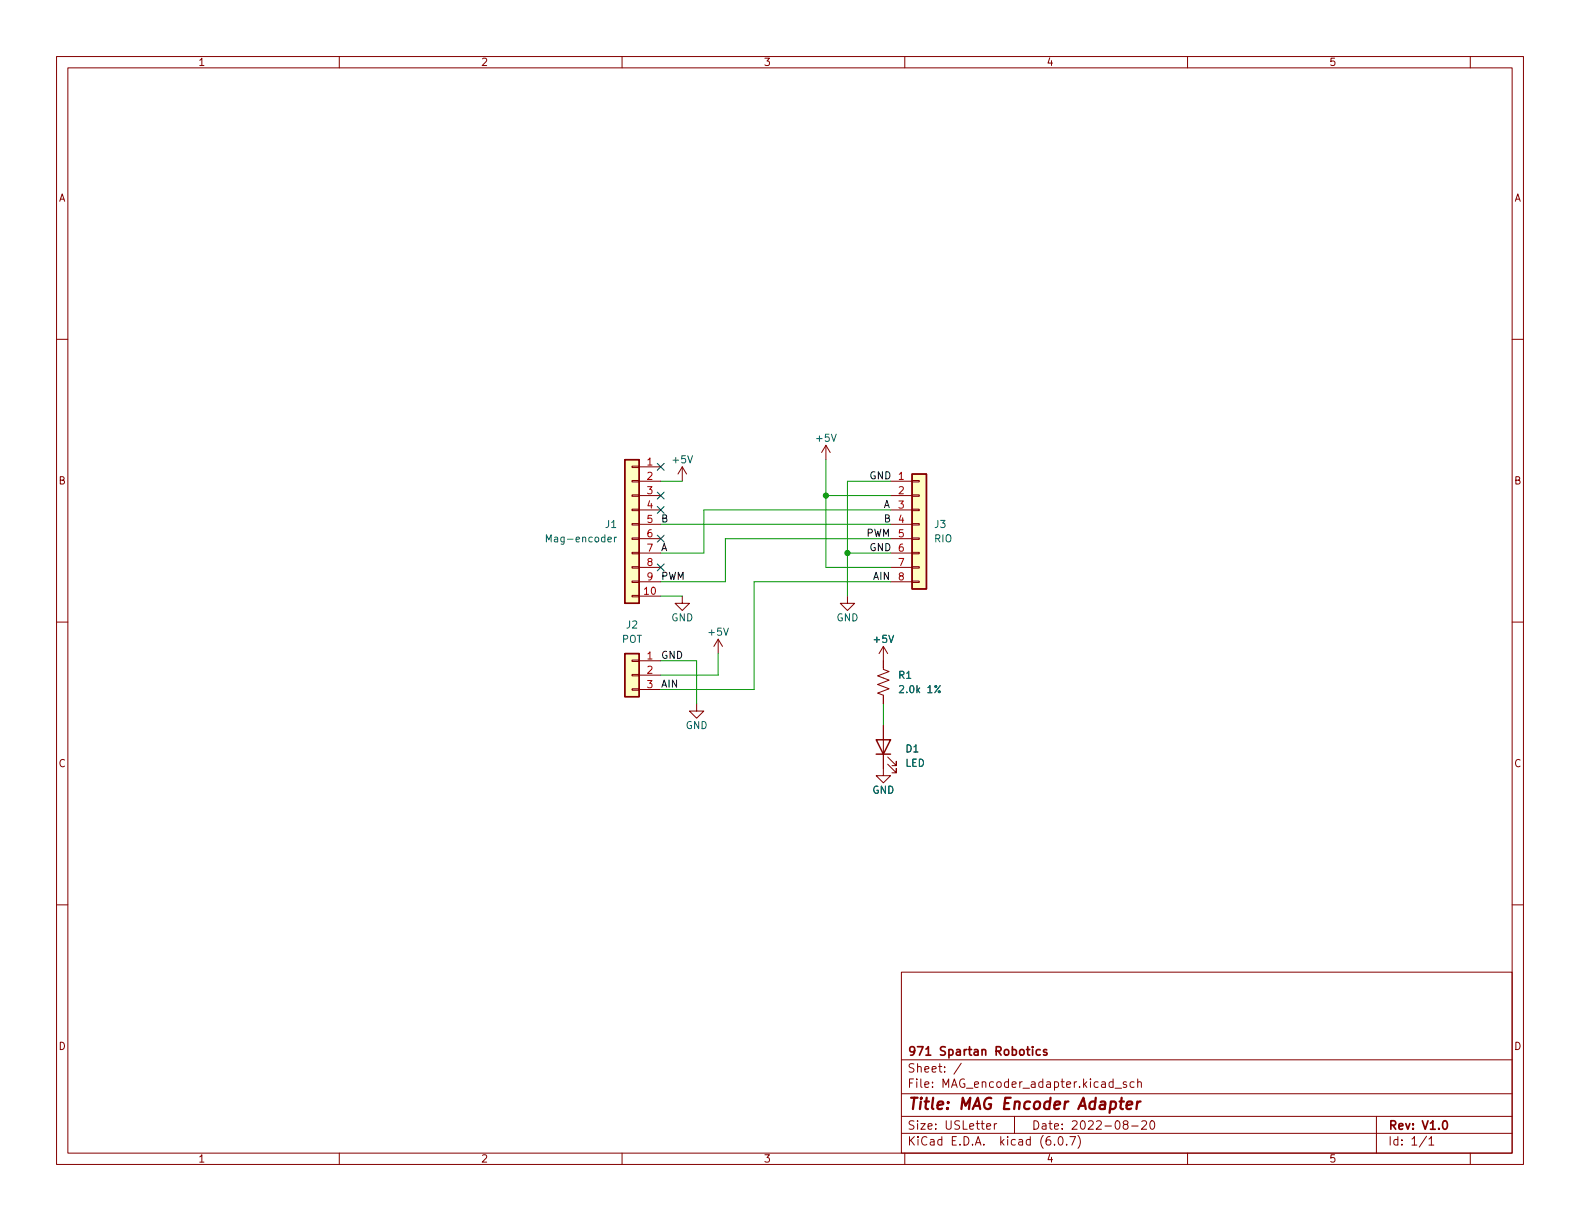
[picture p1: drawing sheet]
<svg xmlns="http://www.w3.org/2000/svg" width="279mm" height="216mm" viewBox="0 0 279 216" stroke-linecap="round" stroke-linejoin="round" font-family="sans-serif">
<g fill="none" stroke="#840000" stroke-width=".18">
<path d="M10 10h259.4v195.9h-259.4zM12 12h255.4v191.9h-255.4zM60 10v2M110 10v2M160 10v2M210 10v2M260 10v2M10 60h2M267.4 60h2M146 78.7l-.7 1.3M146 78.7v2.6M146 78.7l.8 1.3"/>
<path d="M111.8 97.7h1.2v.2h-1.2zM111.8 95.1h1.2v.3h-1.2zM111.8 92.6h1.2v.2h-1.2zM111.8 90h1.2v.3h-1.2zM111.8 87.5h1.2v.3h-1.2zM111.8 85h1.2v.2h-1.2zM111.8 82.4h1.2v.3h-1.2zM113 82.6h3.8M113 85.1h3.8M113 87.6h3.8M113 90.2h3.8M113 92.7h3.8"/>
<path d="M113 95.3h3.8M113 97.8h3.8M120.6 82.6l-.7 1.2M120.6 82.6v2.5M120.6 82.6l.8 1.2M157.5 85.1h3.8M157.5 87.6h3.8M157.5 90.2h3.8M157.5 92.7h3.8M157.5 95.3h3.8M157.5 97.8h3.8M161.3 97.7h1.3v.2h-1.3z"/>
<path d="M161.3 95.1h1.3v.3h-1.3zM161.3 92.6h1.3v.2h-1.3zM161.3 90h1.3v.3h-1.3zM161.3 87.5h1.3v.3h-1.3zM161.3 85h1.3v.2h-1.3zM10 110h2M111.8 105.3h1.2v.2h-1.2zM111.8 102.7h1.2v.3h-1.2zM111.8 100.2h1.2v.3h-1.2zM111.8 119.3h1.2v.2h-1.2zM111.8 116.7h1.2v.3h-1.2zM113 105.4h3.8"/>
<path d="M113 100.3h3.8M113 102.9h3.8M113 116.8h3.8M113 119.4h3.8M120.6 105.4v1.3h1.3l-1.3 1.3-1.2-1.3h1.2M127 113l-.8 1.3M127 113v2.6M127 113l.8 1.3M149.9 105.4v1.3h1.2l-1.2 1.3-1.3-1.3h1.3M156.2 114.3v4.1l1 .3-2 .8 2 .8-2 .7 2 .8-2 .8 1 .3v1.6M156.2 114.3l-.8 1.3M156.2 114.3l.8 1.3"/>
<path d="M157.5 100.3h3.8M157.5 102.9h3.8M161.3 102.7h1.3v.3h-1.3zM161.3 100.2h1.3v.3h-1.3zM267.4 110h2M111.8 121.8h1.2v.2h-1.2zM113 121.9h3.8M123.2 124.5v1.2h1.3l-1.3 1.3-1.3-1.3h1.3M156.2 128.3v8.9h1.3l-1.3 1.2-1.3-1.2h1.3M157 135.1l1.5 1.6v-.8v.8h-.8M157 133.9l1.5 1.5v-.8v.8h-.8M10 160h2"/>
<path d="M267.4 160h2M159.4 171.9h108v32h-108zM159.4 197.4h108M159.4 193.4h108M159.4 187.4h108M170 188l-1.3 1.9M174.5 199.2l.7-.2-.1-.3h-.4l-.2 .2v.7h.6M175.8 198.7v1M176.3 198.7h-.3l-.2 .3M179.4 197.4v3M197.2 192.4h1.1M198.9 198.8l-.3-.3 .1-.2 .2-.1h.4l.2 .3-.1 .2-.6 .2-.2 .2 .1 .4 .2 .2 .4-.1 .2-.2-.1-.4-.2-.2"/>
<path d="M199.2 191.4l-.4-.1-.2 .2 .1 .2 .5 .2v.3h-.6M200.1 199.1h1.2M200.5 191.4l-.4-.1-.3 .3v.4l.2 .2h.5M201.2 191.4l.2-.1 .4 .1v.9M201.2 190.8v1.5M201.9 198.3l.6-.1 .2 .1 .1 .3-1 1.1h1M203.5 198.3l.2-.1a.81 .81 0 0 1 .6 .6 .81 .81 0 0 1-.3 .8l-.2 .1a.81 .81 0 0 1-.3-1.4zM243.4 197.4v6.5M60 203.9v2M110 203.9v2M159.4 200.4h108M160 203.9v2"/>
<path d="M186.5 202.3v.2M187.3 201h.2a.81 .81 0 0 1 .6 .6 .81 .81 0 0 1-.3 .8l-.2 .1a.81 .81 0 0 1-.6-.6 .81 .81 0 0 1 .3-.9zM188.6 202.3v.2M189.2 201h1l-.7 1.5M190.6 200.8a1.72 1.72 0 0 1 0 2.2M210 203.9v2M252.3 200.9l-1.3 1.9M252.7 201.4l.4-.4v1.5M252.7 202.5h.8M260 203.9v2"/>
</g>
<path d="M182.6 185.1v.1M182.6 185.6v1M184 185.7l-.5-.1-.3 .3v.4l.2 .2h.6M185.1 185.7l-.4-.1-.2 .2 .1 .2 .5 .1v.4h-.6M255.3 198.2h.2a.8 .8 0 0 1 .5 .7 .8 .8 0 0 1-.5 .8 1 1 0 0 1-.2-1.5z" fill="none" stroke="#840000" stroke-width=".3"/>
<path d="M199.2 195.4l1-.2v-.3l-.2-.1-.6 .1-.2 .9 .2 .3 .6-.1M201.1 194.8l-.1 1.3M201.7 194.8l-.4 .1-.2 .3" fill="none" stroke="#840000" stroke-width=".4"/>
<g fill="#ffffc2" stroke="#ffffc2" stroke-width=".18">
<path d="M110.5 81.3h2.5v25.4h-2.5z"/>
<path d="M161.3 83.8h2.5v20.3h-2.5z"/>
<path d="M110.5 115.6h2.5v7.6h-2.5z"/>
</g>
<path d="M110.5 81.3h2.5v25.4h-2.5zM161.3 83.8h2.5v20.3h-2.5zM110.5 115.6h2.5v7.6h-2.5zM154.9 130.8h2.6l-1.3 2.6zM154.9 133.4h2.6" fill="none" stroke="#840000" stroke-width=".25"/>
<path d="M96.6 95.8v-1.2l.4 .9 .5-.9v1.2M108.7 95v.8M109 95l-.3 .2" fill="none" stroke="#006464" stroke-width=".18"/>
<g fill="none" stroke="#009600" stroke-width=".18">
<path d="M116.8 85.1h3.8M116.8 92.7h40.7M146 87.6h11.5M146 81.3v19h11.5M149.9 97.8h7.6M157.5 85.1h-7.6v20.3M157.5 95.3h-29.2v7.6h-11.5M157.5 90.2h-33v7.6h-7.7M116.8 105.4h3.8M116.8 116.8h6.4v7.7M127 115.6v3.8h-10.2M157.5 102.9h-24.2v19h-16.5"/>
<path d="M156.2 124.5v3.8"/>
</g>
<path d="M116.2 99.7l1.2 1.2M116.2 94.6l1.2 1.3M116.2 81.9l1.2 1.3M116.2 87l1.2 1.2M116.2 89.6l1.2 1.2M117.4 99.7l-1.2 1.2M117.4 94.6l-1.2 1.3M117.4 81.9l-1.2 1.3M117.4 87l-1.2 1.2M117.4 89.6l-1.2 1.2" fill="none" stroke="#000084" stroke-width=".18"/>
<g fill="#009600" stroke="#009600" stroke-width=".18">
<circle cx="146" cy="87.6" r=".46"/>
<circle cx="149.9" cy="97.8" r=".46"/>
</g>
<text font-size="2.8" fill="#840000" x="160.4" y="196.2">Title: MAG Encoder Adapter</text>
<g font-size="2.1" fill="#840000">
<text x="160.4" y="189.7">Sheet: /</text>
<text x="160.4" y="186.7">971 Spartan Robotics</text>
<text x="160.4" y="192.4">File: MAG_encoder_adapter.kicad_sch</text>
<text x="160.4" y="202.5">KiCad E.D.A. kicad (6.0.7)</text>
<text x="160.4" y="199.7">Size: USLetter</text>
<text x="182.4" y="199.7">Date: 2022-08-20</text>
<text x="245.4" y="199.7">Rev: V1.0</text>
<text x="245.4" y="202.5">Id: 1/1</text>
</g>
<g font-size="1.8" fill="#840000">
<text x="35" y="11.6">1</text>
<text x="85" y="11.6">2</text>
<text x="135" y="11.6">3</text>
<text x="185" y="11.6">4</text>
<text x="235" y="11.6">5</text>
<text x="10.3" y="35.6">A</text>
<text x="267.7" y="35.6">A</text>
<text x="10.3" y="85.7">B</text>
<text x="267.7" y="85.7">B</text>
<text x="10.3" y="135.6">C</text>
<text x="267.7" y="135.6">C</text>
<text x="10.3" y="185.7">D</text>
<text x="267.7" y="185.7">D</text>
<text x="35" y="205.6">1</text>
<text x="85" y="205.6">2</text>
<text x="135" y="205.6">3</text>
<text x="185" y="205.6">4</text>
<text x="235" y="205.6">5</text>
</g>
<g font-size="1.8" fill="#a90000">
<text x="114.4" y="82.3">1</text>
<text x="114.4" y="84.8">2</text>
<text x="114.4" y="87.4">3</text>
<text x="114.4" y="89.9">4</text>
<text x="158.9" y="84.8">1</text>
<text x="158.9" y="87.4">2</text>
<text x="158.9" y="89.9">3</text>
<text x="114.4" y="92.5">5</text>
<text x="114.4" y="95">6</text>
<text x="158.9" y="92.5">4</text>
<text x="158.9" y="95">5</text>
<text x="114.4" y="97.5">7</text>
<text x="114.4" y="100.1">8</text>
<text x="158.9" y="97.5">6</text>
<text x="158.9" y="100.1">7</text>
<text x="114" y="105.2">10</text>
<text x="114.4" y="102.6">9</text>
<text x="158.9" y="102.6">8</text>
<text x="114.4" y="116.6">1</text>
<text x="114.4" y="119.1">2</text>
<text x="114.4" y="121.7">3</text>
</g>
<g font-size="1.8" fill="#006464">
<text x="119.1" y="81.9">+5V</text>
<text x="144.5" y="78.1">+5V</text>
<text x="97.2" y="95.9">Mag-encoder</text>
<text x="107.1" y="93.3">J1</text>
<text x="165.2" y="95.9">RIO</text>
<text x="165.3" y="93.3">J3</text>
<text x="109.9" y="113.7">POT</text>
<text x="110.8" y="111.1">J2</text>
<text x="118.7" y="109.9">GND</text>
<text x="125.4" y="112.4">+5V</text>
<text x="147.9" y="109.9">GND</text>
<text x="154.6" y="113.7">+5V</text>
<text x="158.9" y="120">R1</text>
<text x="159.4" y="122.6">2.0k 1%</text>
<text x="121.2" y="128.9">GND</text>
<text x="160.1" y="135.6">LED</text>
<text x="160.2" y="133">D1</text>
<text x="154.2" y="140.3">GND</text>
</g>
<g font-size="1.8" fill="#0f0f0f">
<text x="153.7" y="84.7">GND</text>
<text x="156.2" y="89.8">A</text>
<text x="116.8" y="92.4">B</text>
<text x="153.2" y="94.9">PWM</text>
<text x="156.2" y="92.4">B</text>
<text x="116.8" y="97.4">A</text>
<text x="153.7" y="97.4">GND</text>
<text x="116.8" y="102.5">PWM</text>
<text x="154.4" y="102.5">AIN</text>
<text x="116.8" y="116.5">GND</text>
<text x="116.8" y="121.6">AIN</text>
</g>
</svg>
